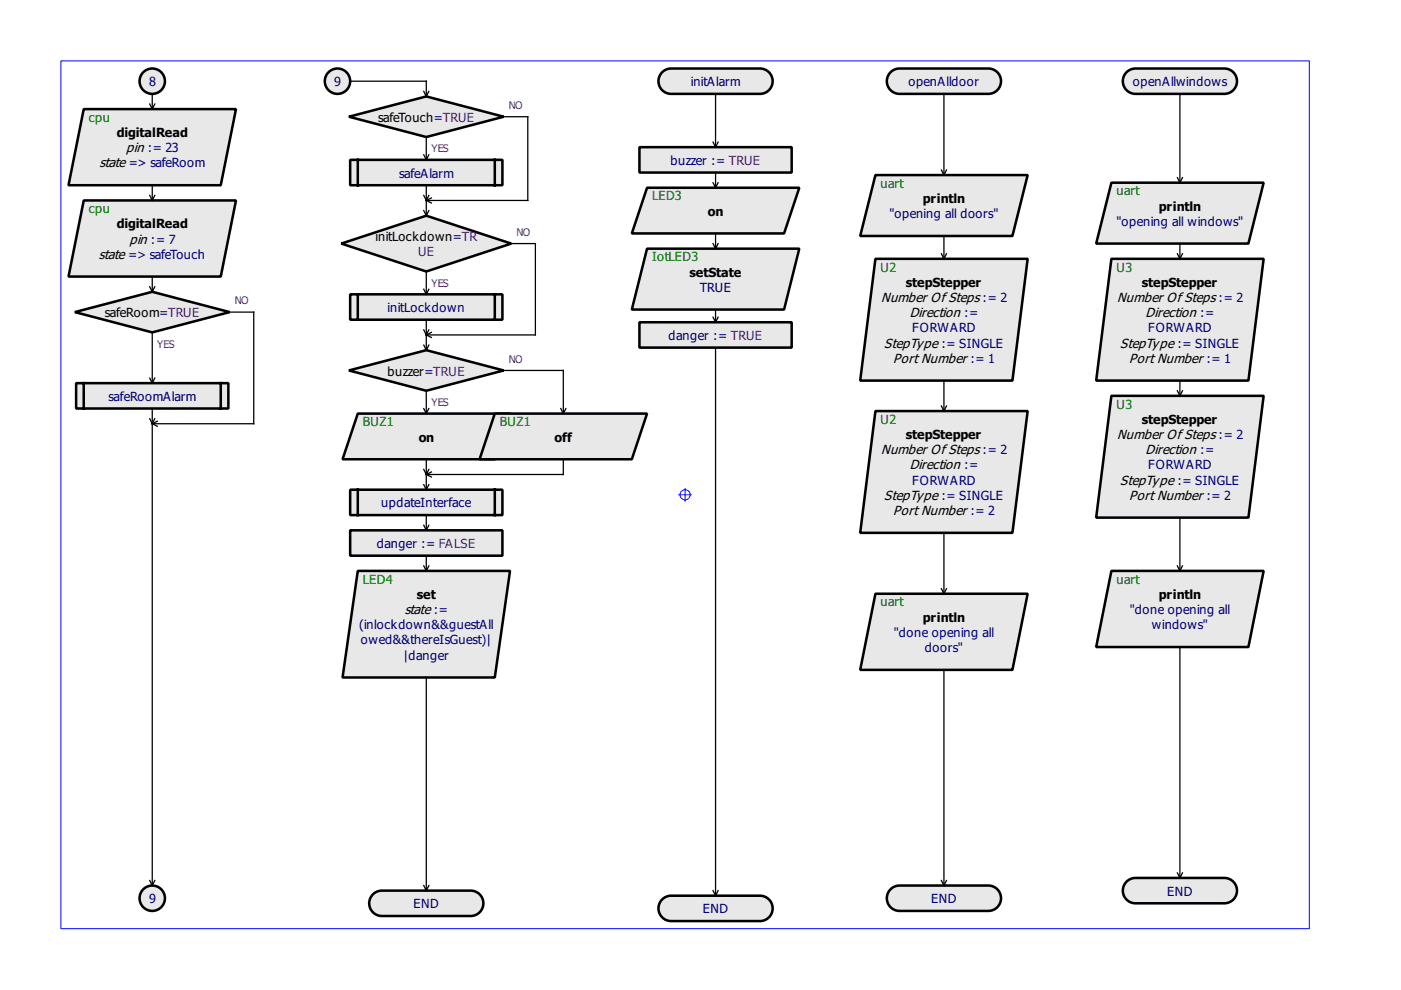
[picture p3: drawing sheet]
<svg xmlns="http://www.w3.org/2000/svg" width="297mm" height="210mm" viewBox="0 0 297 210" stroke-linecap="round" stroke-linejoin="round" font-family="sans-serif">
<path d="M12.9 12.9h264.7v184h-264.7z" fill-rule="evenodd" fill="#fff" stroke="#00f" stroke-width=".21"/>
<g fill="none" stroke="#00f" stroke-width=".21">
<path d="M143.9 104.9h2.7M145.3 103.6v2.7"/>
<circle cx="145.3" cy="104.9" r="1.08"/>
</g>
<g fill="#e8e8e8" stroke="#000" stroke-width=".54">
<path d="M17.8 23.1h32.2l-3.2 16.2h-32.3z" fill-rule="evenodd"/>
<path d="M17.8 42.5h32.2l-3.2 16.1h-32.3z" fill-rule="evenodd"/>
<path d="M15.9 66.2l16.4-4.3 16.4 4.3-16.4 4.3z" fill-rule="evenodd"/>
<path d="M16.1 81.2h32.3v5.4h-32.3zM17.8 81.2v5.4zM46.8 81.2v5.4z" fill-rule="evenodd"/>
<path d="M78.9 189.8a2.68 2.68 0 0 1 2.1-1h18.8a2.69 2.69 0 0 1 2.7 2.7 2.69 2.69 0 0 1-2.7 2.7h-18.8a2.69 2.69 0 0 1-2.5-1.5 2.69 2.69 0 0 1 .4-2.9z" fill-rule="evenodd"/>
<path d="M72.4 51.6l18-5.9 18 5.9-18 6z" fill-rule="evenodd"/>
<path d="M74.2 62.4h32.3v5.4h-32.3zM75.9 62.4v5.4zM104.9 62.4v5.4z" fill-rule="evenodd"/>
<path d="M74 78.5l16.4-4.3 16.4 4.3-16.4 4.3z" fill-rule="evenodd"/>
<path d="M75.9 87.7h32.2l-3.2 9.7h-32.3z" fill-rule="evenodd"/>
<path d="M104.9 87.7h32.3l-3.2 9.7h-32.3z" fill-rule="evenodd"/>
<path d="M74 24.7l16.4-4.3 16.4 4.3-16.4 4.4z" fill-rule="evenodd"/>
<path d="M74.2 33.9h32.3v5.4h-32.3zM75.9 33.9v5.4zM104.9 33.9v5.4z" fill-rule="evenodd"/>
<path d="M188.6 15.5a2.68 2.68 0 0 1 2.1-1h18.8a2.69 2.69 0 0 1 2.7 2.7 2.69 2.69 0 0 1-2.7 2.7h-18.8a2.69 2.69 0 0 1-2.4-1.5 2.69 2.69 0 0 1 .3-2.9z" fill-rule="evenodd"/>
<path d="M188.6 188.8a2.68 2.68 0 0 1 2.1-1h18.8a2.69 2.69 0 0 1 2.7 2.6 2.69 2.69 0 0 1-2.7 2.7h-18.8a2.69 2.69 0 0 1-2.4-1.5 2.69 2.69 0 0 1 .3-2.8z" fill-rule="evenodd"/>
<path d="M238.6 15.5a2.68 2.68 0 0 1 2.1-1h18.9a2.69 2.69 0 0 1 2.7 2.7 2.69 2.69 0 0 1-2.7 2.7h-18.9a2.69 2.69 0 0 1-2.4-1.5 2.69 2.69 0 0 1 .3-2.9z" fill-rule="evenodd"/>
<path d="M238.6 187.2a2.68 2.68 0 0 1 2.1-1.1h18.9a2.69 2.69 0 0 1 2.7 2.7 2.69 2.69 0 0 1-2.7 2.7h-18.9a2.69 2.69 0 0 1-2.4-1.5 2.69 2.69 0 0 1 .3-2.8z" fill-rule="evenodd"/>
<path d="M235.6 54.9h32.3l-3.2 25.8h-32.3z" fill-rule="evenodd"/>
<path d="M235.6 83.9h32.3l-3.2 25.8h-32.3z" fill-rule="evenodd"/>
<path d="M185.6 54.9h32.3l-3.2 25.8h-32.3z" fill-rule="evenodd"/>
<path d="M185.6 87.2h32.3l-3.2 25.8h-32.3z" fill-rule="evenodd"/>
<path d="M140.2 15.5a2.68 2.68 0 0 1 2.1-1h18.8a2.69 2.69 0 0 1 2.7 2.7 2.69 2.69 0 0 1-2.7 2.7h-18.8a2.69 2.69 0 0 1-2.4-1.5 2.69 2.69 0 0 1 .3-2.9z" fill-rule="evenodd"/>
<path d="M140.2 190.9a2.68 2.68 0 0 1 2.1-1h18.8a2.69 2.69 0 0 1 2.7 2.7 2.69 2.69 0 0 1-2.7 2.7h-18.8a2.69 2.69 0 0 1-2.4-1.5 2.69 2.69 0 0 1 .3-2.9z" fill-rule="evenodd"/>
<path d="M137.2 39.8h32.3l-3.3 9.7h-32.2z" fill-rule="evenodd"/>
<path d="M135.6 31.2h32.3v5.4h-32.3z" fill-rule="evenodd"/>
<path d="M74.2 103.8h32.3v5.4h-32.3zM75.9 103.8v5.4zM104.9 103.8v5.4z" fill-rule="evenodd"/>
<path d="M137.2 52.7h32.3l-3.3 12.9h-32.2z" fill-rule="evenodd"/>
<path d="M74.2 112.4h32.3v5.4h-32.3z" fill-rule="evenodd"/>
<path d="M75.9 121h32.2l-3.2 22.6h-32.3z" fill-rule="evenodd"/>
<path d="M135.6 68.3h32.3v5.4h-32.3z" fill-rule="evenodd"/>
<path d="M185.6 37.1h32.3l-3.2 12.9h-32.3z" fill-rule="evenodd"/>
<path d="M235.6 38.7h32.3l-3.2 12.9h-32.3z" fill-rule="evenodd"/>
<path d="M235.6 121h32.3l-3.2 16.2h-32.3z" fill-rule="evenodd"/>
<path d="M185.6 125.9h32.3l-3.2 16.1h-32.3z" fill-rule="evenodd"/>
<circle cx="32.3" cy="17.2" r="2.69"/>
<circle cx="32.3" cy="190.4" r="2.69"/>
<circle cx="71.6" cy="17.2" r="2.69"/>
</g>
<g fill="none" stroke="#000" stroke-width=".27">
<path d="M32.3 19.9v3.2M74.2 17.2h16.2v3.2M89.8 19.4l.6 1M90.9 19.4l-.5 1M151.7 19.9v11.3M200.1 19.9v17.2M250.2 19.9v18.8M31.7 22.1l.6 1M32.3 39.3v3.2M32.8 22.1l-.5 1M89.8 32.8l.6 1.1M90.4 29.1v4.8"/>
<path d="M90.4 39.3v6.4M90.9 32.8l-.5 1.1M106.8 24.7h5.1v17.8h-21.5M151.2 30.1l.5 1.1M151.2 38.7l.5 1.1M151.7 36.6v3.2M152.3 30.1l-.6 1.1M152.3 38.7l-.6 1.1M199.6 36l.5 1.1M200.7 36l-.6 1.1M249.6 37.7l.6 1M250.7 37.7l-.5 1"/>
<path d="M31.7 41.4l.6 1.1M32.3 58.6v3.3M32.8 41.4l-.5 1.1M89.8 44.7l.6 1M89.8 41.4l.6 1.1M90.4 57.6v4.8M90.4 42.5l1.1 .5M90.9 44.7l-.5 1M90.9 41.4l-.5 1.1M91.5 42l-1.1 .5M108.4 51.6h5.1v19.4h-23.1M151.2 51.6l.5 1.1"/>
<path d="M151.7 49.5v3.2M152.3 51.6l-.6 1.1M199.6 53.8l.5 1.1M200.1 50v4.9M200.7 53.8l-.6 1.1M249.6 53.8l.6 1.1M250.2 51.6v3.3M250.7 53.8l-.5 1.1M31.7 60.8l.6 1.1M32.3 70.5v10.7M32.8 60.8l-.5 1.1M48.7 66.2h5.1v23.6h-21.5"/>
<path d="M89.8 61.3l.6 1.1M89.8 69.9l.6 1.1M89.8 73.2l.6 1M90.4 67.8v6.4M90.4 71l1.1 .6M90.9 61.3l-.5 1.1M90.9 69.9l-.5 1.1M90.9 73.2l-.5 1M91.5 70.5l-1.1 .5M106.8 78.5h12.6v9.2M151.2 67.2l.5 1.1M151.7 65.6v2.7"/>
<path d="M151.7 73.7v116.2M152.3 67.2l-.6 1.1M31.7 80.2l.6 1M31.7 88.8l.6 1M32.3 86.6v101.2M32.3 89.8l1.1 .6M32.8 80.2l-.5 1M32.8 88.8l-.5 1M33.4 89.3l-1.1 .5M89.8 86.6l.6 1.1M89.8 99.5l.6 1.1M90.4 82.8v4.9"/>
<path d="M90.4 97.4v6.4M90.9 86.6l-.5 1.1M90.9 99.5l-.5 1.1M118.9 86.6l.5 1.1M119.4 97.4v3.2h-29M120 86.6l-.6 1.1M199.6 86.1l.5 1.1M200.1 80.7v6.5M200.7 86.1l-.6 1.1M249.6 82.8l.6 1.1M250.2 80.7v3.2M250.7 82.8l-.5 1.1"/>
<path d="M89.8 102.8l.6 1M89.8 111.4l.6 1M89.8 120l.6 1M90.4 109.2v3.2M90.4 117.8v3.2M90.4 100.6l1.1 .5M90.9 102.8l-.5 1M90.9 111.4l-.5 1M90.9 120l-.5 1M91.5 100.1l-1.1 .5M200.1 113v12.9M249.6 120l.6 1"/>
<path d="M250.2 109.7v11.3M250.7 120l-.5 1M199.6 124.8l.5 1.1M200.7 124.8l-.6 1.1M250.2 137.2v48.9M90.4 143.6v45.2M200.1 142v45.8M31.7 186.7l.6 1.1M32.8 186.7l-.5 1.1M89.8 187.8l.6 1M90.9 187.8l-.5 1M151.2 188.8l.5 1.1"/>
<path d="M152.3 188.8l-.6 1.1M199.6 186.7l.5 1.1M200.7 186.7l-.6 1.1M249.6 185.1l.6 1M250.7 185.1l-.5 1"/>
</g>
<g font-size="3.4">
<text x="21.1" y="35.5">state =&gt; safeRoom</text>
<text x="26.8" y="32.3">pin := 23</text>
<text x="27.4" y="51.6">pin := 7</text>
<text x="21" y="54.9">state =&gt; safeTouch</text>
<text x="186.8" y="64">Number Of Steps := 2</text>
<text x="236.8" y="64">Number Of Steps := 2</text>
<text x="192.9" y="67.2">Direction :=</text>
<text x="242.9" y="67.2">Direction :=</text>
<text x="187.5" y="73.7">StepType := SINGLE</text>
<text x="189.4" y="76.9">Port Number := 1</text>
<text x="237.5" y="73.7">StepType := SINGLE</text>
<text x="239.4" y="76.9">Port Number := 1</text>
<text x="236.8" y="93.1">Number Of Steps := 2</text>
<text x="186.8" y="96.3">Number Of Steps := 2</text>
<text x="192.9" y="99.5">Direction :=</text>
<text x="242.9" y="96.3">Direction :=</text>
<text x="187.5" y="106">StepType := SINGLE</text>
<text x="237.5" y="102.8">StepType := SINGLE</text>
<text x="239.4" y="106">Port Number := 2</text>
<text x="189.4" y="109.2">Port Number := 2</text>
<text x="85.8" y="130.2">state :=</text>
</g>
<g font-size="3.2" fill="#000080">
<text x="31.6" y="18.3">8</text>
<text x="70.9" y="18.3">9</text>
<text x="146.5" y="18.3">initAlarm</text>
<text x="192.6" y="18.3">openAlldoor</text>
<text x="240.2" y="18.3">openAllwindows</text>
<text x="142.2" y="35">buzzer := TRUE</text>
<text x="84.6" y="37.7">safeAlarm</text>
<text x="188.6" y="46.3">&quot;opening all doors&quot;</text>
<text x="236.7" y="47.9">&quot;opening all windows&quot;</text>
<text x="148.3" y="61.9">TRUE</text>
<text x="82.2" y="66.2">initLockdown</text>
<text x="193.4" y="70.5">FORWARD</text>
<text x="243.4" y="70.5">FORWARD</text>
<text x="141.8" y="72.1">danger := TRUE</text>
<text x="23" y="85">safeRoomAlarm</text>
<text x="243.4" y="99.5">FORWARD</text>
<text x="80.8" y="107.6">updateInterface</text>
<text x="193.4" y="102.8">FORWARD</text>
<text x="79.9" y="116.2">danger := FALSE</text>
<text x="239.5" y="130.2">&quot;done opening all</text>
<text x="76.1" y="133.4">(inlockdown&amp;&amp;guestAll</text>
<text x="76.5" y="136.6">owed&amp;&amp;thereIsGuest)|</text>
<text x="189.5" y="135">&quot;done opening all</text>
<text x="244.2" y="133.4">windows&quot;</text>
<text x="85.5" y="139.9">|danger</text>
<text x="196.1" y="138.3">doors&quot;</text>
<text x="31.6" y="191.5">9</text>
<text x="197.4" y="191.5">END</text>
<text x="247.5" y="189.9">END</text>
<text x="87.7" y="192.6">END</text>
<text x="149" y="193.7">END</text>
</g>
<g font-size="3.2" fill="#008000">
<text x="18.8" y="25.8">cpu</text>
<text x="186.7" y="39.8">uart</text>
<text x="236.7" y="41.4">uart</text>
<text x="18.8" y="45.2">cpu</text>
<text x="138.3" y="42.5">LED3</text>
<text x="138.3" y="55.4">IotLED3</text>
<text x="186.7" y="57.6">U2</text>
<text x="236.7" y="57.6">U3</text>
<text x="186.7" y="89.8">U2</text>
<text x="236.7" y="86.6">U3</text>
<text x="76.9" y="90.4">BUZ1</text>
<text x="106" y="90.4">BUZ1</text>
<text x="76.9" y="123.7">LED4</text>
<text x="236.7" y="123.7">uart</text>
<text x="186.7" y="128.6">uart</text>
</g>
<g font-size="3.2">
<text x="24.7" y="29.1">digitalRead</text>
<text x="80.2" y="25.8">safeTouch=TRUE</text>
<text x="150.1" y="45.7">on</text>
<text x="195.7" y="43">println</text>
<text x="245.7" y="44.7">println</text>
<text x="24.7" y="48.4">digitalRead</text>
<text x="79.6" y="51.1">initLockdown=TR</text>
<text x="146.2" y="58.6">setState</text>
<text x="192.1" y="60.8">stepStepper</text>
<text x="242.1" y="60.8">stepStepper</text>
<text x="22.2" y="67.2">safeRoom=TRUE</text>
<text x="82.2" y="79.6">buzzer=TRUE</text>
<text x="242.1" y="89.8">stepStepper</text>
<text x="88.8" y="93.6">on</text>
<text x="117.5" y="93.6">off</text>
<text x="192.1" y="93.1">stepStepper</text>
<text x="88.4" y="127">set</text>
<text x="195.7" y="131.8">println</text>
<text x="245.7" y="127">println</text>
</g>
<text font-size="3.2" fill="#800080" x="88.6" y="54.3">UE</text>
<g font-size="2.7" fill="#800080">
<text x="107.9" y="23.1">NO</text>
<text x="91.5" y="32.3">YES</text>
<text x="109.5" y="50">NO</text>
<text x="49.8" y="64.6">NO</text>
<text x="91.5" y="60.8">YES</text>
<text x="33.4" y="73.7">YES</text>
<text x="107.9" y="76.9">NO</text>
<text x="91.5" y="86.1">YES</text>
</g>
</svg>
